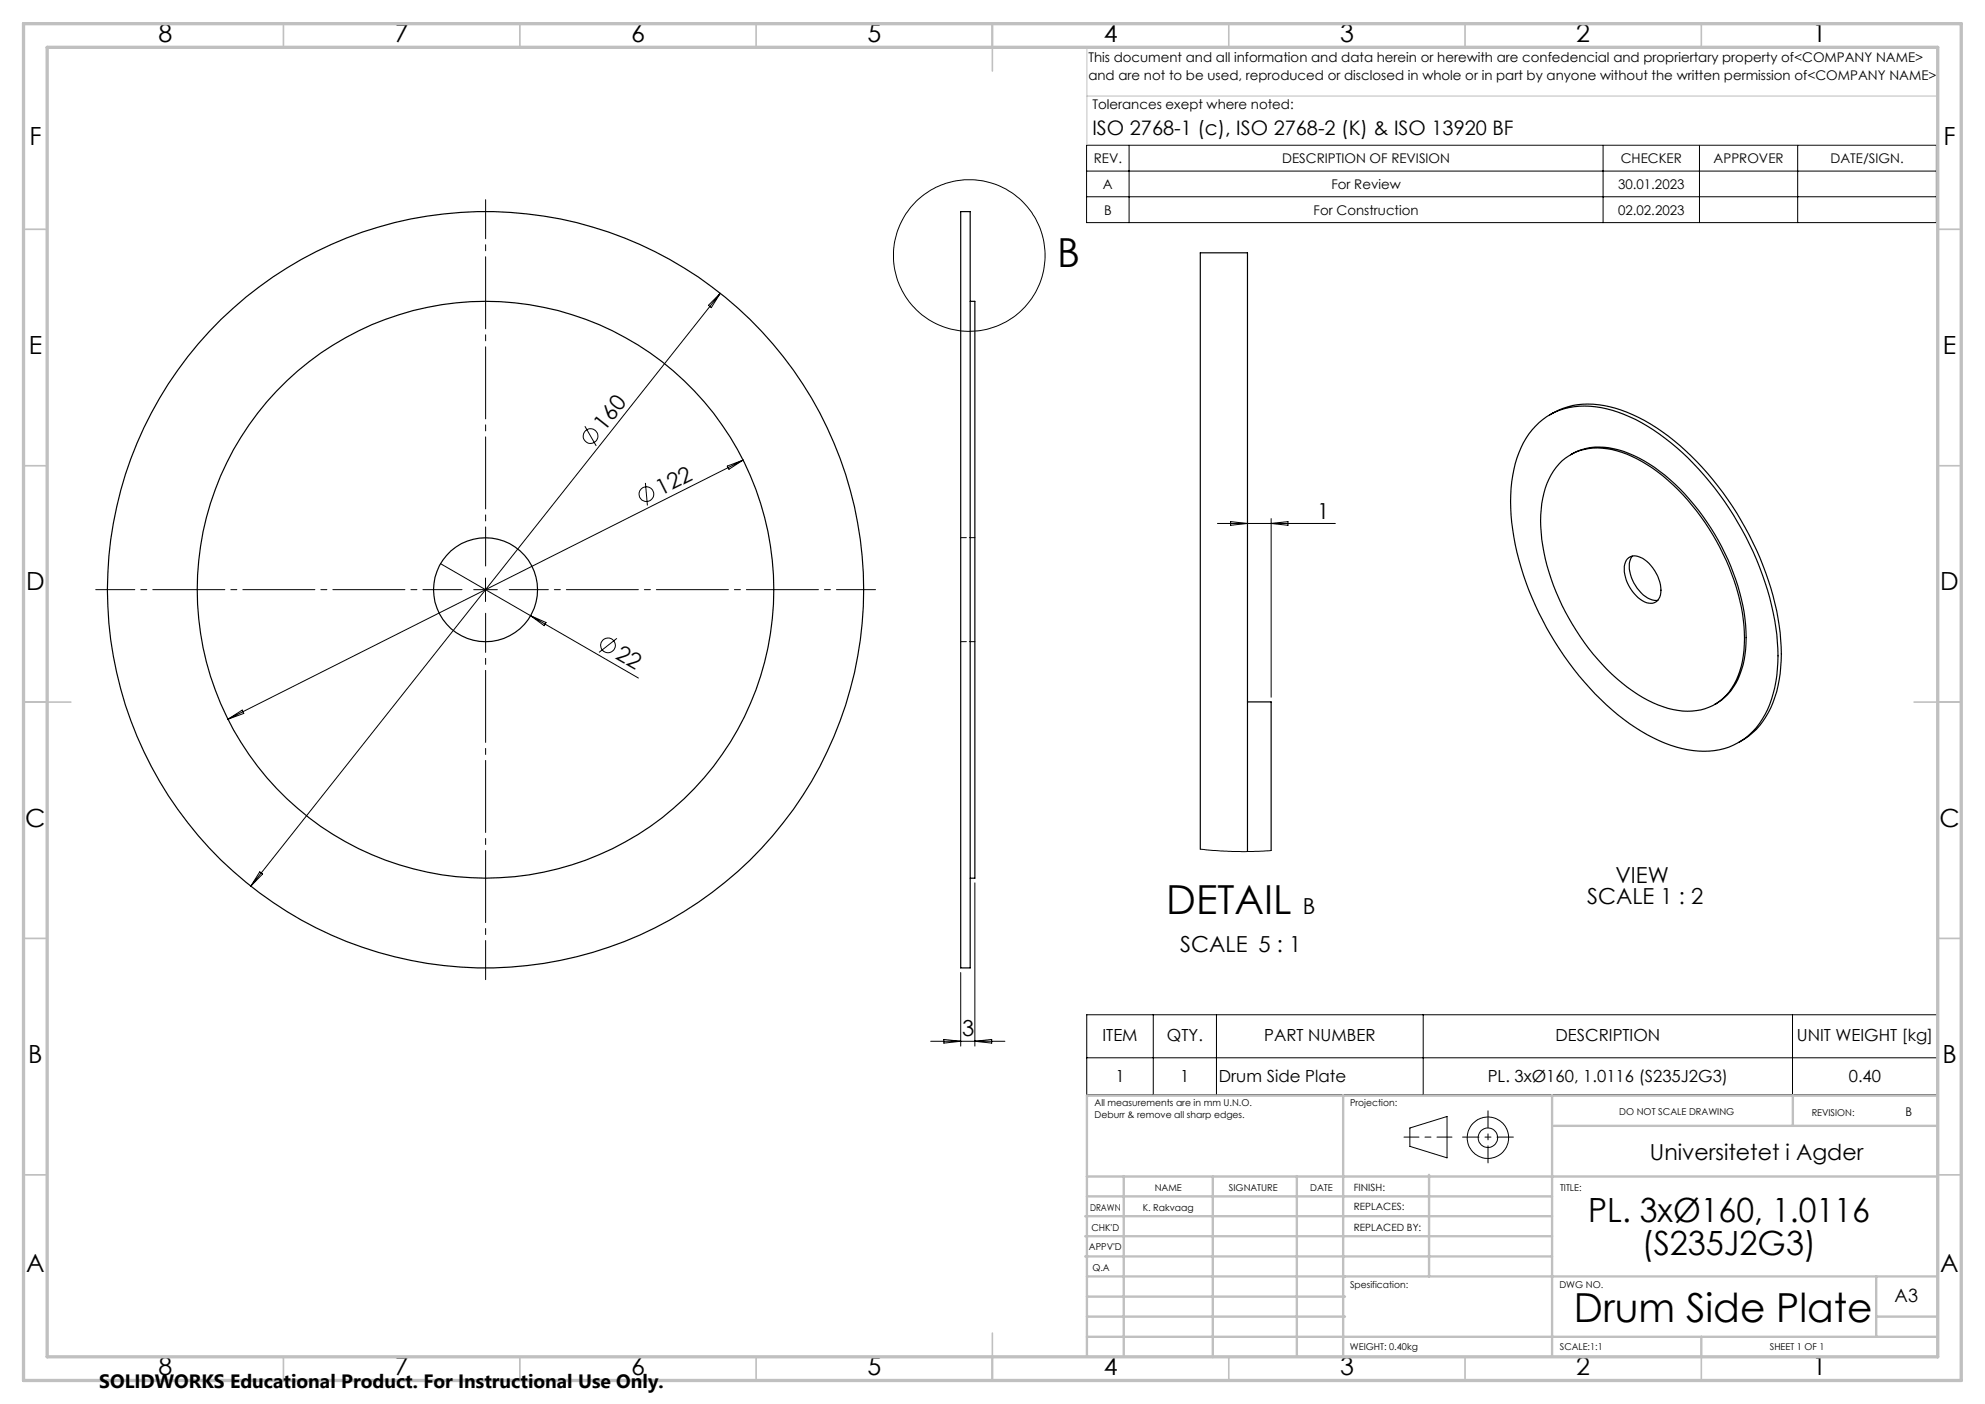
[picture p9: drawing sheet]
<svg xmlns="http://www.w3.org/2000/svg" width="420mm" height="297mm" viewBox="0 0 420 297" stroke-linecap="round" stroke-linejoin="round" font-family="sans-serif">
<g fill="none" stroke="#000" stroke-width=".25">
<path d="M203.3 44.8h2v159.9h-2zM205.3 63.7h1v122.1h-1M324.9 90.2a14.6 14.6 0 0 1 13.8-4 33.9 33.9 0 0 1 16 8.4 65.3 65.3 0 0 1 21.3 39.7 29.4 29.4 0 0 1-2.5 16.9 14.5 14.5 0 0 1-16.4 7.4 36 36 0 0 1-17.2-9.5 65.4 65.4 0 0 1-20-38.5 28.5 28.5 0 0 1 3-17.9zM327.9 87.8a16.3 16.3 0 0 1 13.9-1.4 40.9 40.9 0 0 1 17.2 11.2 65.6 65.6 0 0 1 17.7 36.3 29.2 29.2 0 0 1-2.5 16.8 14.4 14.4 0 0 1-6.3 6.4M330.5 97.5a12 12 0 0 1 11.7-2.1 34.5 34.5 0 0 1 16.8 12.7 47.5 47.5 0 0 1 10.1 25.7 18.4 18.4 0 0 1-3.8 13.3 11.4 11.4 0 0 1-11.3 3 30.3 30.3 0 0 1-14.9-9.5 48.8 48.8 0 0 1-13-27.9 20.5 20.5 0 0 1 2.6-13zM332.3 96.2a12.3 12.3 0 0 1 10.2-1 32.8 32.8 0 0 1 15.9 11.5 47.5 47.5 0 0 1 11 26.9 18.2 18.2 0 0 1-3.8 13.3l-1.3 1.2-1.5 .9M344.3 118.2a2.47 2.47 0 0 1 3.3-.1 8.4 8.4 0 0 1 3.7 7.8 2.28 2.28 0 0 1-3.7 1.2 8.2 8.2 0 0 1-3.8-7.8zM345.4 117.6a5.1 5.1 0 0 0 0 5.1 6.5 6.5 0 0 0 5 4.3h.4M263.9 148.5h5.1v31.4M254 179.6v-126.1h9.9v126.6"/>
<circle cx="102.7" cy="124.7" r="11"/>
<circle cx="102.7" cy="124.8" r="61"/>
<circle cx="102.7" cy="124.7" r="80"/>
</g>
<path d="M206.3 113.7h-3M203.3 135.7h3" fill="none" stroke="#000" stroke-width=".21" stroke-dasharray="1.3 .6" stroke-dashoffset=".1"/>
<g fill="none" stroke="#000" stroke-width=".21">
<path d="M229.9 30.7h179.8v16.4h-179.8zM229.9 36.2h179.8M238.9 30.7v16.4M339.2 30.7v16.4M359.6 30.7v16.4M380.4 30.7v16.4M229.9 41.6h179.8M152.4 62.1l-99.3 125.4M152.4 62.1l-1.9 3-.6-.5zM123.8 90.2l2.4 4.1M153.9 98.6l3.3-1.3-3 2zM157.2 97.3l-109 54.8"/>
<path d="M93.2 119.2l41.9 24.2M136.6 102.2l.4 4.7M257.6 110.7h24.9M260.4 110.3l3.5 .4-3.5 .4zM269 109.7v37.8M269 110.7l3.5-.4v.8zM100.2 124.7h5M102.7 122.3v4.9M112.3 130.2l3.2 1.5-.4 .7zM130.5 135l-3.7 3M48.2 152.1l3.1-1.9 .3 .7zM254 179.6l6.7 .5h4.4l3.9-.2"/>
<path d="M55 184.4l.6 .5-2.5 2.6zM206.3 186.8v34.5M199.7 219.9l3.6 .4-3.6 .4zM203.3 205.7v15.6M229.9 214.7h180v16.9h-180zM244 214.7v16.9M257.4 214.7v16.9M301.1 214.7v16.9M379.3 214.7v16.9M196.9 220.3h15.7M206.3 220.3l3.5-.4v.8zM229.9 223.8h180"/>
<path d="M298.3 238.6l7.9-2.4v8.7l-7.9-2.4z"/>
<circle cx="205.1" cy="54" r="16"/>
<circle cx="125" cy="92.2" r="1.55"/>
<circle cx="136.8" cy="104.5" r="1.55"/>
<circle cx="128.7" cy="136.5" r="1.55"/>
<circle cx="314.8" cy="240.7" r="2.07"/>
<circle cx="314.8" cy="240.7" r="4.4"/>
</g>
<path d="M102.8 119.7v-77.5M97.8 124.7h-77.5M102.8 129.7v77.5M107.8 124.7h77.5" fill="none" stroke="#000" stroke-width=".21" stroke-dasharray="15.2 1.3 1.3 1.3" stroke-dashoffset="7"/>
<path d="M297.1 240.5h10.1" fill="none" stroke="#000" stroke-width=".21" stroke-dasharray="15.2 1.3 1.3 1.3" stroke-dashoffset="12.1"/>
<path d="M314.8 235v11" fill="none" stroke="#000" stroke-width=".21" stroke-dasharray="15.2 1.3 1.3 1.3" stroke-dashoffset="11.6"/>
<path d="M309.5 240.5h10.7" fill="none" stroke="#000" stroke-width=".21" stroke-dasharray="15.2 1.3 1.3 1.3" stroke-dashoffset="11.8"/>
<path d="M230 10v20.6h180M230.5 10h179.5v33M230 20.3h180" fill="none" stroke="#c0c0c0" stroke-width=".21"/>
<g fill="none" stroke="#c0c0c0" stroke-width=".35">
<path d="M60 5v5M110 5v5M160 5v5M210 5v10M260 5v5M310 5v5M360 5v5M5 48.5h5M410 48.5h5M5 98.5h5M410 98.5h5M5 148.5h10"/>
<path d="M405 148.5h10M5 198.5h5M410 198.5h5M5 248.5h5M410 248.5h5M60 287v5M110 287v5M160 287v5M210 282v10M260 287v5M310 287v5M360 287v5"/>
</g>
<g fill="none" stroke="#c0c0c0" stroke-width=".5">
<path d="M284.2 231.8v55.2M328.4 231.8v55.2M328.8 238.2h81.2M379.3 231.8v6.4M410 231.8h-180v55.2M229.6 257.3h98.8M230 248.9h179.6M230 253.1h98.4M237.8 248.8v38.2M256.6 248.9v38.2M274.4 248.8v38.2M302.4 248.5v21.5"/>
<path d="M229.6 265.8h98.8M229.6 261.5h98.8M230 278.5h54.6M230 274.3h54.6M230 270h180M397 278.5h13M397 270v12.8M230 282.8h180M360 282.8v4.2"/>
</g>
<path d="M5 5h410v287h-410zM10 10h400v277h-400z" fill="none" stroke="#c0c0c0" stroke-width=".7"/>
<g font-size="8.5">
<text x="223.7" y="56.5">B</text>
<text x="246.8" y="193.3">DETAIL</text>
<text x="333" y="279.7">Drum Side Plate</text>
</g>
<g font-size="7.1">
<text x="336" y="258.5">PL. 3xØ160, 1.0116</text>
<text x="347.4" y="265.6">(S235J2G3)</text>
</g>
<g font-size="5.3">
<text x="33.5" y="8.9">8</text>
<text x="83.5" y="8.9">7</text>
<text x="133.5" y="8.9">6</text>
<text x="183.5" y="8.9">5</text>
<text x="233.5" y="8.9">4</text>
<text x="283.5" y="8.9">3</text>
<text x="333.5" y="8.9">2</text>
<text x="383.5" y="8.9">1</text>
<text x="6.2" y="30.7">F</text>
<text x="411.2" y="30.7">F</text>
<text x="6.1" y="74.9">E</text>
<text x="411.1" y="74.9">E</text>
<text x="5.5" y="124.9">D</text>
<text x="410.5" y="124.9">D</text>
<text x="5.3" y="174.9">C</text>
<text x="410.3" y="174.9">C</text>
<text x="6" y="224.9">B</text>
<text x="411" y="224.9">B</text>
<text x="5.5" y="269.2">A</text>
<text x="410.5" y="269.2">A</text>
<text x="33.5" y="290.9">8</text>
<text x="83.5" y="290.9">7</text>
<text x="133.5" y="290.9">6</text>
<text x="183.5" y="290.9">5</text>
<text x="233.5" y="290.9">4</text>
<text x="283.5" y="290.9">3</text>
<text x="333.5" y="290.9">2</text>
<text x="383.5" y="290.9">1</text>
</g>
<g font-size="4.7">
<text x="127.9" y="91.3" transform="rotate(-52 127.9 91.3)">160</text>
<text x="139.8" y="104.9" transform="rotate(-27 139.8 104.9)">122</text>
<text x="278.7" y="109.7">1</text>
<text x="130" y="139.3" transform="rotate(30 130 139.3)">22</text>
<text x="335.8" y="191.2">SCALE 1 : 2</text>
<text x="341.8" y="186.7">VIEW</text>
<text x="275.6" y="193.3">B</text>
<text x="249.7" y="201.5">SCALE 5 : 1</text>
<text x="203.5" y="219.2">3</text>
<text x="349.1" y="245.3">Universitetet i Agder</text>
</g>
<text font-size="4.2" x="231.1" y="28.5">ISO 2768-1 (c), ISO 2768-2 (K) &amp; ISO 13920 BF</text>
<text font-size="4.1" x="21" y="293.7">SOLIDWORKS Educational Product. For Instructional Use Only.</text>
<text font-size="3.9" x="400.9" y="275.5">A3</text>
<g font-size="3.5">
<text x="233.3" y="220.2">ITEM</text>
<text x="246.9" y="220.2">QTY.</text>
<text x="267.5" y="220.2">PART NUMBER</text>
<text x="329.1" y="220.2">DESCRIPTION</text>
<text x="380.2" y="220.2">UNIT WEIGHT [kg]</text>
<text x="236" y="229">1</text>
<text x="249.7" y="229">1</text>
<text x="257.9" y="229">Drum Side Plate</text>
<text x="314.8" y="229">PL. 3xØ160, 1.0116 (S235J2G3)</text>
<text x="391.2" y="229">0.40</text>
</g>
<g font-size="2.8">
<text x="230.3" y="13.1">This document and all information and data herein or herewith are confedencial and propriertary property of&lt;COMPANY NAME&gt;</text>
<text x="230.3" y="16.9">and are not to be used, reproduced or disclosed in whole or in part by anyone without the written permission of&lt;COMPANY NAME&gt;</text>
<text x="231.1" y="23.1">Tolerances exept where noted:</text>
<text x="231.4" y="34.5">REV.</text>
<text x="271.3" y="34.5">DESCRIPTION OF REVISION</text>
<text x="342.9" y="34.5">CHECKER</text>
<text x="362.6" y="34.5">APPROVER</text>
<text x="387.3" y="34.5">DATE/SIGN.</text>
<text x="233.4" y="39.9">A</text>
<text x="281.7" y="39.9">For Review</text>
<text x="342.4" y="39.9">30.01.2023</text>
<text x="233.6" y="45.4">B</text>
<text x="277.9" y="45.4">For Construction</text>
<text x="342.4" y="45.4">02.02.2023</text>
</g>
<text font-size="2.5" x="403.2" y="236.1">B</text>
<g font-size="2.1">
<text x="286.4" y="251.9">FINISH:</text>
<text x="286.5" y="256">REPLACES:</text>
<text x="286.5" y="260.4">REPLACED BY:</text>
</g>
<g font-size="2">
<text x="231.6" y="234">All measurements are in mm U.N.O.</text>
<text x="285.6" y="234">Projection:</text>
<text x="231.6" y="236.5">Deburr &amp; remove all sharp edges.</text>
<text x="342.6" y="236">DO NOT SCALE DRAWING</text>
<text x="383.3" y="236.2">REVISION:</text>
<text x="244.3" y="252">NAME</text>
<text x="260" y="251.9">SIGNATURE</text>
<text x="277.2" y="251.9">DATE</text>
<text x="330.1" y="251.9">TITLE:</text>
<text x="230.6" y="256.1">DRAWN</text>
<text x="241.8" y="256.1">K. Rakvaag</text>
<text x="230.9" y="260.3">CHK'D</text>
<text x="230.4" y="264.4">APPV'D</text>
<text x="231.1" y="268.8">Q.A</text>
<text x="285.6" y="272.5">Spesification:</text>
<text x="330" y="272.5">DWG NO.</text>
<text x="285.6" y="285.5">WEIGHT: 0.40kg</text>
<text x="330.1" y="285.6">SCALE:1:1</text>
<text x="374.5" y="285.6">SHEET 1 OF 1</text>
</g>
</svg>
